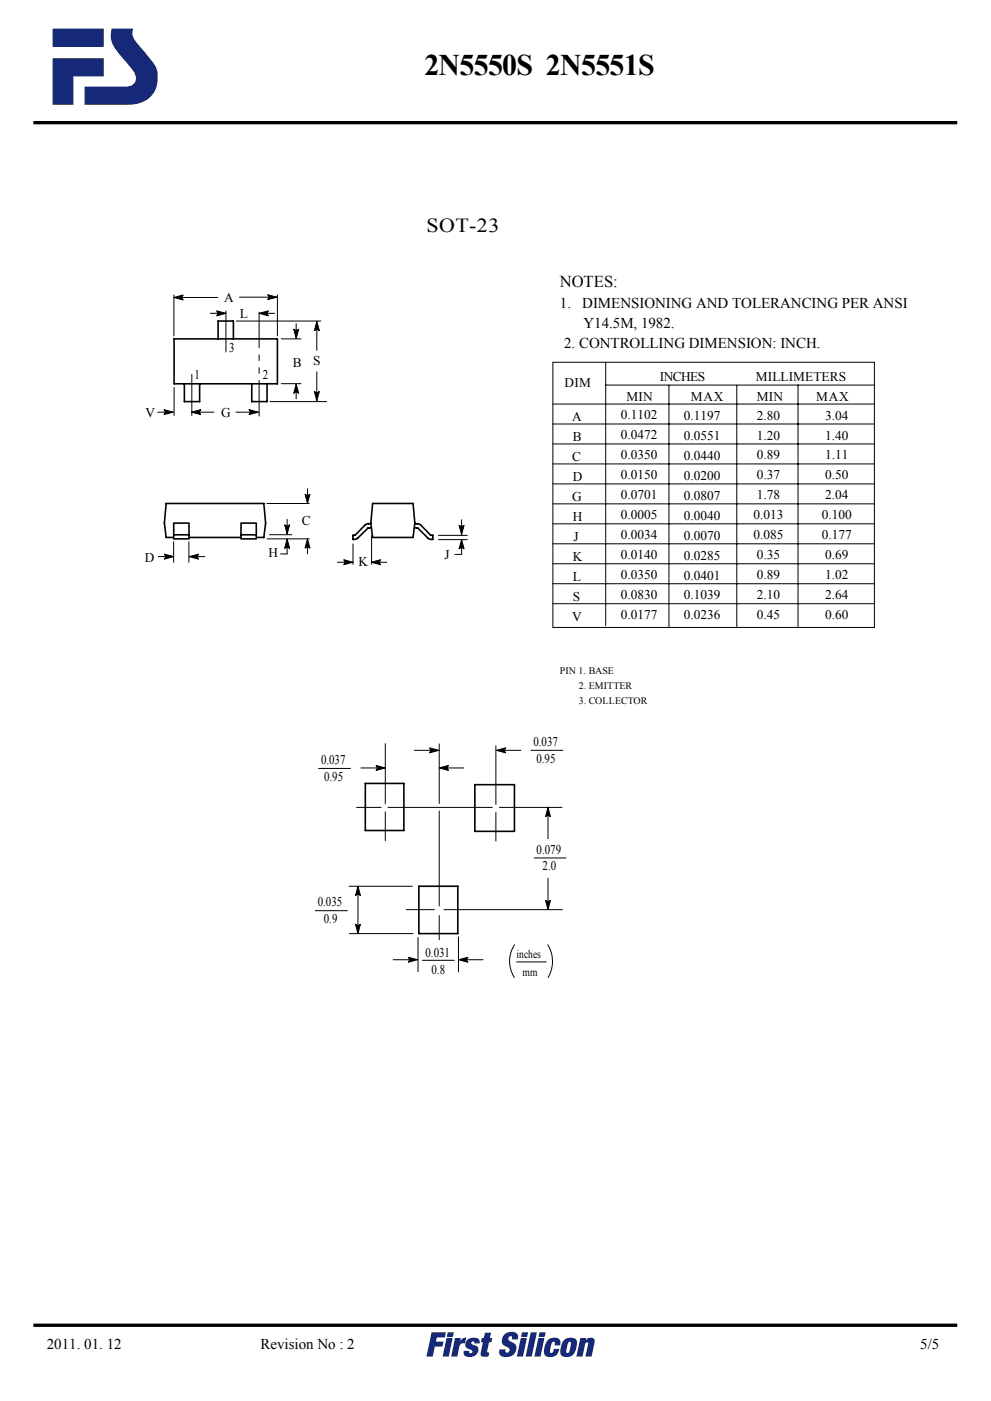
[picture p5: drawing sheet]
<svg xmlns="http://www.w3.org/2000/svg" width="210mm" height="297mm" viewBox="0 0 210 297" stroke-linecap="round" stroke-linejoin="round" font-family="sans-serif">
<path d="M36.9 71.8h22v9.6h-22zM46.3 71.8v-3.7h3.2v3.7M39.1 81.4v3.7h3.3v-3.7M53.4 81.4v3.7h3.3v-3.7M35.3 106.7h20.7l.4 4.2-.4 3h-20.7l-.4-3zM79.1 106.7l-.4 4.2 .4 3M87.6 106.7l.4 4.2-.4 3" fill="none" stroke="#000" stroke-width=".34"/>
<path d="M36.9 113.4h3.2zM36.9 110.9h3.2v3.3h-3.2z" fill="#fff" stroke="#000" stroke-width=".34"/>
<path d="M51.1 113.4h3.3zM51.1 110.9h3.3v3.3h-3.3z" fill="#fff"/>
<path d="M51.1 110.9h3.3v3.3h-3.3zM51.1 113.4h3.3M78.7 111l-1 .2-2.3 2.2-.5 .1v.9l.9-.3 2.2-2.1 .8-.1M79.1 106.7h8.5M79.1 113.9h8.5M88 111l1 .2 2.3 2.2 .5 .1v.9l-.9-.3-2.2-2.1-.8-.1M77.5 166.1h8.2v10h-8.2zM100.7 166.4h8.4v9.9h-8.4zM88.9 187.9h8.2v10h-8.2z" fill="none" stroke="#000" stroke-width=".34"/>
<g fill="none" stroke="#000" stroke-width=".21">
<path d="M36.9 63.1h9.3M36.9 63.1l2-.6-.3 .6 .3 .5zM36.9 62.5v8.7M44.6 66.4h3.3M46 65.9l1.9 .5-1.9 .6 .3-.6zM50.1 68.1h18M50.8 63h8M55 66.4h3.3M55 66.4l1.9-.5-.3 .5 .3 .6zM56.8 62.5l2 .5-2 .5 .3-.5zM58.9 62.5v8.7M59.7 71.8h4.2"/>
<path d="M62.3 69.8l.5 .3 .6-.3-.6 1.9zM62.8 68.6v3.1M67.2 68.1v6.2M67.2 68.1l.6 2-.6-.3-.5 .3zM67.2 78.8v6.2M33.5 87.4h3.3M34.8 86.8l2 .6-2 .5 .3-.5zM36.9 82.1v6M40.6 87.4l2-.6-.3 .6 .3 .5zM40.6 87.4h4.8M50.1 87.4h4.7M52.8 86.8l2 .6-2 .5 .3-.5z"/>
<path d="M57.3 85.1h12M59.7 81.3h4.2M62.8 81.4v3.2M62.8 81.4l.6 2-.6-.3-.5 .3zM66.7 83l.5 .3 .6-.3-.6 2zM33.6 118h3.3M34.9 117.5l2 .5-2 .5 .3-.5zM36.8 114.9v4.3M40.1 114.9v4.3M40.2 118h3.3M40.2 118l1.9-.5-.3 .5 .3 .5zM56.6 106.7h9"/>
<path d="M56.7 114.2h8.9M57.2 113.4h4.7M60.4 111.3l.5 .3 .6-.3-.6 1.9zM60.9 114.3l.6 2-.6-.3-.5 .3zM60.9 110.1v3.1M60.9 114.3v3.1h-1.4M64.7 104.8l.5 .3 .6-.3-.6 1.9zM65.2 114.2l.6 2-.6-.3-.5 .3zM65.2 103.6v3.1M65.2 114.2v3.2M71.6 119.2h3.3M72.9 118.7l2 .5-2 .5 .3-.5z"/>
<path d="M74.9 115.3v4.3M78.8 119.2l1.9-.5-.3 .5 .3 .5zM78.8 119.2h3.3M78.8 113.6v6M93 113.5h6.1M93 114.4h6.1M97.4 111.4l.5 .3 .6-.3-.6 1.9zM97.9 114.4v3.1h-1.4M97.9 114.4l.6 2-.6-.3-.5 .3zM97.9 110.2v3.1M81.7 157.7v12.7M87.9 159.1h4.5"/>
<path d="M91.1 158.6l2 .5-2 .5 .3-.5zM93.2 157.7v12.7M105.2 158.1v12.4M105.3 159.1l2-.5-.3 .5 .3 .5zM106 159.1h4.5M112.6 159.1h6.8M67.6 162.9h6.8M75.6 171.2h5.3M76.6 162.8h4.5M79.8 162.3l1.9 .5-1.9 .5 .3-.5zM81.7 172.1v6.1M82.3 171.2h22.1"/>
<path d="M93.2 171.9v20.2M93.2 162.8l1.9-.5-.3 .5 .3 .5zM93.9 162.8h4.5M105.2 172.3v6M106 171.2h13.2M116.3 171.2v21.7M116.3 171.2l.5 1.9-.5-.3-.6 .3zM74.1 187.9h13.4M74.1 197.9h13.6M75.4 196l.5 .3 .6-.3-.6 1.9zM75.9 187.9v10M75.9 187.9l.6 2-.6-.3-.5 .3z"/>
<path d="M86.2 192.9h6M88.7 198.8v7.2M93.2 194.1v5.2M94.2 192.9h25.1M97.3 198.6v7.5M115.7 190.9l.6 .3 .5-.3-.5 2zM83.4 203.5h4.5M86.6 203l2 .5-2 .5 .3-.5zM97.3 203.5l2-.5-.4 .5 .4 .5zM98 203.5h4.5M109.2 200.3a6.4 6.4 0 0 0-.1 6.9M109.6 203.9h6.3"/>
<path d="M116.2 200.3a6.7 6.7 0 0 1 .1 6.9"/>
</g>
<g fill="#000">
<path d="M36.9 63.1l2-.6-.3 .6 .3 .5zM46 65.9l1.9 .5-1.9 .6 .3-.6zM55 66.4l1.9-.5-.3 .5 .3 .6zM56.8 62.5l2 .5-2 .5 .3-.5zM62.3 69.8l.5 .3 .6-.3-.6 1.9zM67.2 68.1l.6 2-.6-.3-.5 .3zM34.8 86.8l2 .6-2 .5 .3-.5zM40.6 87.4l2-.6-.3 .6 .3 .5zM52.8 86.8l2 .6-2 .5 .3-.5zM62.8 81.4l.6 2-.6-.3-.5 .3zM66.7 83l.5 .3 .6-.3-.6 2zM34.9 117.5l2 .5-2 .5 .3-.5z"/>
<path d="M40.2 118l1.9-.5-.3 .5 .3 .5zM60.9 114.3l.6 2-.6-.3-.5 .3zM60.4 111.3l.5 .3 .6-.3-.6 1.9zM65.2 114.2l.6 2-.6-.3-.5 .3zM64.7 104.8l.5 .3 .6-.3-.6 1.9zM72.9 118.7l2 .5-2 .5 .3-.5zM78.8 119.2l1.9-.5-.3 .5 .3 .5zM97.9 114.4l.6 2-.6-.3-.5 .3zM97.4 111.4l.5 .3 .6-.3-.6 1.9zM91.1 158.6l2 .5-2 .5 .3-.5zM105.3 159.1l2-.5-.3 .5 .3 .5zM79.8 162.3l1.9 .5-1.9 .5 .3-.5z"/>
<path d="M93.2 162.8l1.9-.5-.3 .5 .3 .5zM116.3 171.2l.5 1.9-.5-.3-.6 .3zM75.4 196l.5 .3 .6-.3-.6 1.9zM75.9 187.9l.6 2-.6-.3-.5 .3zM115.7 190.9l.6 .3 .5-.3-.5 2zM86.6 203l2 .5-2 .5 .3-.5zM97.3 203.5l2-.5-.4 .5 .4 .5z"/>
</g>
<path d="M40.7 79.4v8.7M47.9 65.9v8.7" fill="none" stroke="#000" stroke-width=".21" stroke-dasharray="8.7 1.7 1.4 1.7 1.4 1.7"/>
<path d="M55 66.2v22.1" fill="none" stroke="#000" stroke-width=".21" stroke-dasharray="7.6 1.5 1.2 1.5 1.2 1.5"/>
<path d="M111.6 177.8h9.9v8.2h-9.9z" fill="#fff"/>
<path d="M66.9 193.1h6.8M113.3 181.9h6.8M89.6 203.6h6.8" fill="none" stroke="#000" stroke-width=".21"/>
<path d="M7.1 26h196M7.1 281h196" fill="none" stroke="#000" stroke-width=".71" stroke-linecap="butt"/>
<g fill="#162878">
<path d="M91.6 282.5h3l-.2 1.1h-1.7l-.2 .9h1.6l-.2 1h-1.6l-.5 2.1h-1.3z"/>
<path d="M96.5 283.7h1.3l-.1 .6a1.16 1.16 0 0 1 1.2-.7l-.2 1.2h-.4a.8 .8 0 0 0-.8 .7l-.5 2.1h-1.3z"/>
<path d="M99.1 284.1a1.89 1.89 0 0 1 2.6 .1v.6h-1.1v-.1a.33 .33 0 0 0-.4-.3 .33 .33 0 0 0-.1 .6 1.35 1.35 0 0 1 1.4 1.4 1.82 1.82 0 0 1-3.1 .7v-.7h1.1v.2a.36 .36 0 0 0 .6 .3 .36 .36 0 0 0 0-.6 1.35 1.35 0 0 1-1.4-1.5z"/>
<path d="M102.9 282.6h1.3l-.3 1.1h.6l-.2 .9h-.5l-.4 1.9v.2l.4 .1-.2 .8a1.57 1.57 0 0 1-1.6-.3l.5-2.7h-.5l.2-.9h.4z"/>
<path d="M107.2 282.8a2.23 2.23 0 0 1 2.5 0l.2 .6v.6h-1.3a.44 .44 0 0 0-.3-.7 .44 .44 0 0 0-.5 .6 2.03 2.03 0 0 0 1.3 .9 1.79 1.79 0 0 1 .2 2.1 1.79 1.79 0 0 1-1.9 .8 1.16 1.16 0 0 1-1.3-.3 1.16 1.16 0 0 1-.1-1.3h1.3a.47 .47 0 0 0 .3 .7 .47 .47 0 0 0 .5-.6 2.63 2.63 0 0 0-1.4-1.1 1.77 1.77 0 0 1 .5-2.3z"/>
<path d="M112.6 282.5h1.3l-1.1 5.1h-1.3z"/>
<path d="M116.2 284.2a1.99 1.99 0 0 1 2.5-.2l.2 .6-.1 .6h-1.1v-.2a.36 .36 0 0 0-.2-.5 .36 .36 0 0 0-.5 .4l-.3 1.6 .2 .4a.84 .84 0 0 0 .6-.9h1.2a1.84 1.84 0 0 1-1.2 1.6 1.84 1.84 0 0 1-2-.5 3.7 3.7 0 0 1 .7-2.9z"/>
<path d="M123.1 283.7h1.3l-.1 .5a1.17 1.17 0 0 1 1.8-.2v.7l-.6 2.9h-1.3l.6-2.7v-.2l-.3-.1-.4 .4-.5 2.6h-1.3z"/>
<path d="M23.7 6.1l-.1 .6a5 5 0 0 0 1.5 4.5l.8 1a12.2 12.2 0 0 1 2.9 4.1 1.82 1.82 0 0 1-2.2 2.1h-8.7v3.8h9.3a5.7 5.7 0 0 0 5.8-3.2 5.7 5.7 0 0 0-1.1-6.5l-2.4-2.9a4.4 4.4 0 0 1-1.4-2.5l.1-1zM11.2 12.3v9.9h4.4v-6h6.4v-3.9zM11.2 6.1v3.8h10.8v-3.8z"/>
<path d="M95 282.5h1.3l-.2 .9h-1.3zM94.7 283.7h1.3l-.8 3.9h-1.3z"/>
<path d="M110.8 282.5h1.3l-.3 .9h-1.3zM110.5 283.7h1.3l-.8 3.9h-1.3z"/>
<path d="M114.5 282.5h1.3l-.2 .9h-1.3zM114.2 283.7h1.3l-.8 3.9h-1.3z"/>
<path d="M120.6 284.6l-.4 1.8v.3l.2 .2a2.46 2.46 0 0 0 .7-2.3l-.2-.1zM119.6 284.3a1.92 1.92 0 0 1 2.7-.2 3.4 3.4 0 0 1-1.2 3.5 1.41 1.41 0 0 1-2.2-1l.2-1.4z"/>
</g>
<g fill="none" stroke="#000" stroke-width=".21">
<path d="M117.3 76.8h68.2v56.2h-68.2zM128.5 76.7v56M117.2 85.7h68.3M117.2 89.9h68.3M117.2 94.1h68.3M117.2 98.4h68.3M128.5 81.6h57.1M141.9 81.6v51.3M156.3 81.6v51.3M169.3 81.6v51.3M117.2 102.6h68.3M117.2 106.8h68.3"/>
<path d="M117.2 111.1h68.3M117.2 115.3h68.3M117.2 119.5h68.3M117.2 123.8h68.3M117.2 128h68.3"/>
</g>
<text font-size="6.3" x="90" y="15.8">2N5550S 2N5551S</text>
<text font-size="4.2" x="90.5" y="49.1">SOT-23</text>
<text font-size="3.5" x="118.8" y="60.8">NOTES:</text>
<g font-size="3.2">
<text x="118.8" y="65.4">1.</text>
<text x="123.5" y="65.4">DIMENSIONING AND TOLERANCING PER ANSI</text>
<text x="123.8" y="69.6">Y14.5M, 1982.</text>
<text x="119.7" y="73.8">2. CONTROLLING DIMENSION: INCH.</text>
<text x="9.9" y="286">2011. 01. 12</text>
<text x="55.3" y="286">Revision No : 2</text>
<text x="195.3" y="286">5/5</text>
</g>
<g font-size="2.8">
<text x="47.6" y="64">A</text>
<text x="50.9" y="67.4">L</text>
<text x="48.6" y="74.5">3</text>
<text x="62.2" y="77.9">B</text>
<text x="66.5" y="77.3">S</text>
<text x="41.2" y="80.4">1</text>
<text x="55.8" y="80.4">2</text>
<text x="119.8" y="82">DIM</text>
<text x="140" y="80.8">INCHES</text>
<text x="160.4" y="80.8">MILLIMETERS</text>
<text x="30.8" y="88.3">V</text>
<text x="47" y="88.3">G</text>
<text x="121.4" y="89.3">A</text>
<text x="131.7" y="88.8">0.1102</text>
<text x="132.9" y="85">MIN</text>
<text x="145.1" y="89">0.1197</text>
<text x="146.6" y="85">MAX</text>
<text x="160.5" y="85">MIN</text>
<text x="160.6" y="89">2.80</text>
<text x="173.2" y="85">MAX</text>
<text x="175.1" y="89">3.04</text>
<text x="121.5" y="93.5">B</text>
<text x="131.7" y="93">0.0472</text>
<text x="145.1" y="93.2">0.0551</text>
<text x="160.6" y="93.2">1.20</text>
<text x="175.1" y="93.2">1.40</text>
<text x="121.4" y="97.7">C</text>
<text x="121.5" y="102">D</text>
<text x="131.7" y="97.3">0.0350</text>
<text x="131.7" y="101.5">0.0150</text>
<text x="145.1" y="97.5">0.0440</text>
<text x="145.1" y="101.8">0.0200</text>
<text x="160.6" y="97.4">0.89</text>
<text x="160.6" y="101.7">0.37</text>
<text x="175.1" y="97.4">1.11</text>
<text x="175.1" y="101.7">0.50</text>
<text x="121.4" y="106.2">G</text>
<text x="131.7" y="105.8">0.0701</text>
<text x="145.1" y="106.1">0.0807</text>
<text x="160.6" y="105.9">1.78</text>
<text x="175.1" y="105.9">2.04</text>
<text x="64" y="111.3">C</text>
<text x="121.5" y="110.4">H</text>
<text x="131.7" y="110">0.0005</text>
<text x="145.1" y="110.3">0.0040</text>
<text x="159.9" y="110.1">0.013</text>
<text x="174.3" y="110.1">0.100</text>
<text x="30.8" y="119">D</text>
<text x="57" y="118">H</text>
<text x="76" y="120">K</text>
<text x="94.3" y="118.5">J</text>
<text x="121.5" y="118.9">K</text>
<text x="121.7" y="114.7">J</text>
<text x="131.7" y="114.3">0.0034</text>
<text x="131.7" y="118.5">0.0140</text>
<text x="145.1" y="114.5">0.0070</text>
<text x="145.1" y="118.7">0.0285</text>
<text x="159.9" y="114.4">0.085</text>
<text x="160.6" y="118.6">0.35</text>
<text x="174.3" y="114.4">0.177</text>
<text x="175.1" y="118.6">0.69</text>
<text x="121.5" y="123.1">L</text>
<text x="131.7" y="122.8">0.0350</text>
<text x="145.1" y="122.9">0.0401</text>
<text x="160.6" y="122.8">0.89</text>
<text x="175.1" y="122.8">1.02</text>
<text x="121.4" y="131.6">V</text>
<text x="121.5" y="127.4">S</text>
<text x="131.7" y="127">0.0830</text>
<text x="131.7" y="131.3">0.0177</text>
<text x="145.1" y="127.1">0.1039</text>
<text x="145.1" y="131.3">0.0236</text>
<text x="160.6" y="127.1">2.10</text>
<text x="160.6" y="131.3">0.45</text>
<text x="175.1" y="127.1">2.64</text>
<text x="175.1" y="131.3">0.60</text>
<text x="113.2" y="158.2">0.037</text>
<text x="113.8" y="161.7">0.95</text>
<text x="68.1" y="162">0.037</text>
<text x="68.7" y="165.5">0.95</text>
<text x="113.8" y="181">0.079</text>
<text x="115.1" y="184.5">2.0</text>
<text x="67.4" y="192.2">0.035</text>
<text x="68.7" y="195.7">0.9</text>
<text x="90.3" y="202.9">0.031</text>
<text x="91.6" y="206.5">0.8</text>
</g>
<g font-size="2.5">
<text x="109.6" y="203">inches</text>
<text x="110.9" y="207">mm</text>
</g>
<g font-size="2.1">
<text x="118.8" y="143">PIN 1. BASE</text>
<text x="122.8" y="146.2">2. EMITTER</text>
<text x="122.8" y="149.3">3. COLLECTOR</text>
</g>
</svg>
